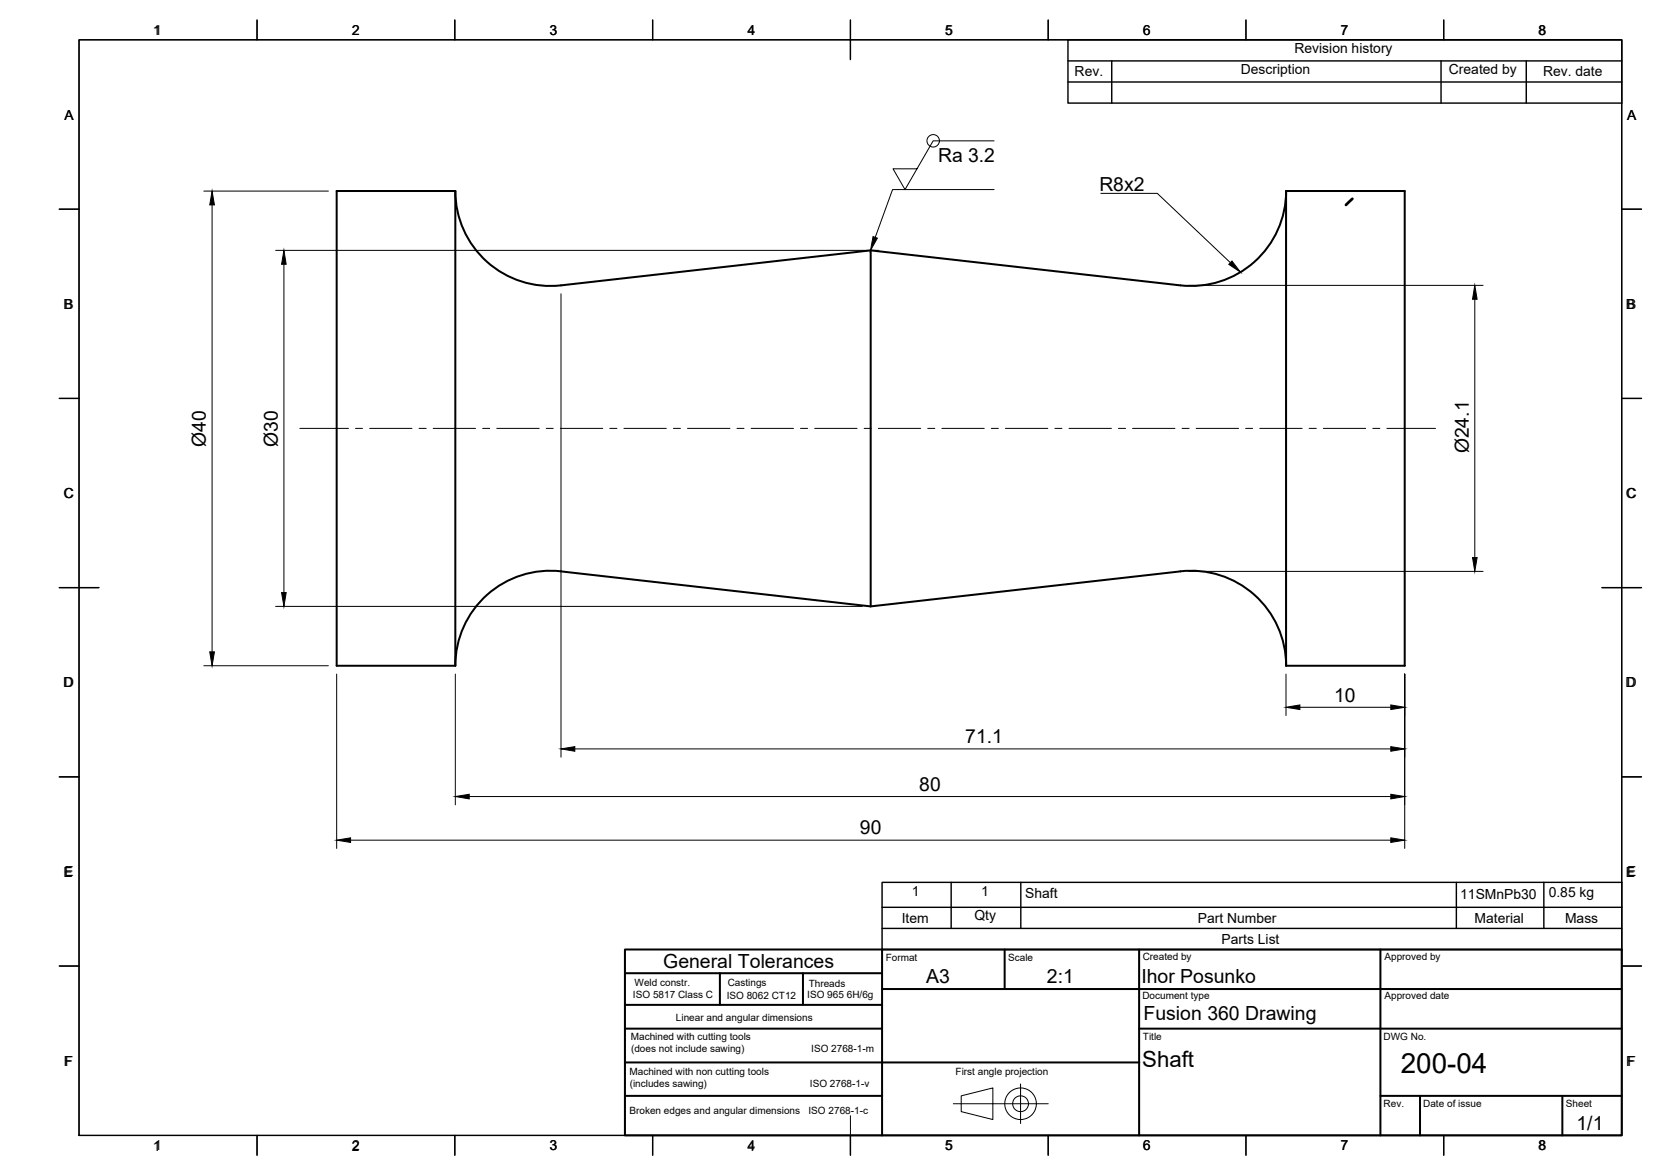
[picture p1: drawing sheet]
<svg xmlns="http://www.w3.org/2000/svg" width="420mm" height="297mm" viewBox="0 0 420 297" stroke-linecap="round" stroke-linejoin="round" font-family="sans-serif">
<!-- layer: Visible -->
<path d="M115.1 48.3h-30v120h30M115.1 48.3v120M115.1 48.3a24 24 0 0 0 26.7 23.8l78.3-8.8M325.1 48.3h30v120h-30zM325.1 48.3a24 24 0 0 1-26.7 23.8l-78.3-8.8M220.1 63.3v90M141.8 144.4a24 24 0 0 0-26.7 23.9M141.8 144.4l78.3 8.9 78.3-8.9M298.4 144.4a24 24 0 0 1 26.7 23.9" fill="none" stroke="#000" stroke-width=".51"/>
<!-- layer: PDF_Visible -->
<path d="M341.9 50.3l-1.6 1.5" fill="none" stroke="#000" stroke-width=".7"/>
<!-- layer: PDF_BORDER -->
<g fill="none" stroke="#000" stroke-width=".36">
<path d="M20 10.1h390v276.9h-390zM65 5.1v5M115 5.1v5M165 5.1v5M215 5.1v10M265 5.1v5M315 5.1v5M365 5.1v5M15 52.9h5M410 52.9h5M15 100.7h5M410 100.7h5"/>
<path d="M15 148.6h10M405 148.6h10M15 196.4h5M410 196.4h5M15 244.2h5M410 244.2h5M65 287v5M115 287v5M165 287v5M215 287v5M265 287v5M315 287v5"/>
<path d="M365 287v5"/>
</g>
<!-- layer: PDF_TITLEBLOCK -->
<g fill="none" stroke="#000" stroke-width=".51">
<path d="M158 246h65M158 254h65M182 246v8M203 246v8M223 240h187v47h-187zM223 240h-65v47h65M223 250h187M254 240v10M288 240v47M349 240v47M158 268.6h130M158 277h65"/>
<path d="M158 260h65M288 260h122M349 277h61M359 277v10M395 277v10"/>
</g>
<!-- layer: PDF_Custom Tables -->
<path d="M270 10.1h140v16h-140zM270 15.4h140M281.1 15.4v10.7M364.3 15.4v10.7M385.8 15.4v10.7M270 20.7h140" fill="none" stroke="#000" stroke-width=".36"/>
<!-- layer: PDF_Parts Lists -->
<path d="M223 223.1h187v16.9h-187zM223 234.7h187M223 229.4h187M240.5 223.1v11.6M258.1 223.1v11.6M368.2 223.1v11.6M390.3 223.1v11.6" fill="none" stroke="#000" stroke-width=".36"/>
<!-- layer: TITLEBLOCK -->
<g fill="none" stroke="#000" stroke-width=".25">
<path d="M241 279h24M243 277l8-2v8l-8-2zM258 274v10"/>
<circle cx="258" cy="279" r="4"/>
<circle cx="258" cy="279" r="2"/>
</g>
<!-- layer: BORDER -->
<g fill="none" stroke="#000" stroke-width=".25">
<path d="M20 10.1h390v276.9h-390zM65 5.1v5M115 5.1v5M165 5.1v5M215 5.1v10M265 5.1v5M315 5.1v5M365 5.1v5M15 52.9h5M410 52.9h5M15 100.7h5M410 100.7h5"/>
<path d="M15 148.6h10M405 148.6h10M15 196.4h5M410 196.4h5M15 244.2h5M410 244.2h5M65 287v5M115 287v5M165 287v5M215 282.1v9.9M265 287v5M315 287v5"/>
<path d="M365 287v5"/>
</g>
<!-- layer: Smart Centers -->
<g fill="none" stroke="#000" stroke-width=".25">
<path d="M75.8 108.3h12.3M89.9 108.3h1.8M93.5 108.3h10.7M105.9 108.3h1.8M109.5 108.3h10.7M122 108.3h1.8M125.6 108.3h10.7M138.1 108.3h1.8M141.7 108.3h10.7M154.2 108.3h1.8M157.7 108.3h10.7M170.2 108.3h1.8"/>
<path d="M173.8 108.3h10.7M186.3 108.3h1.8M189.9 108.3h10.7M202.4 108.3h1.8M206 108.3h10.7M218.5 108.3h1.7M222 108.3h10.7M234.5 108.3h1.8M238.1 108.3h10.7M250.6 108.3h1.8M254.2 108.3h10.7M266.7 108.3h1.8"/>
<path d="M270.3 108.3h10.7M282.7 108.3h1.8M286.3 108.3h10.7M298.8 108.3h1.8M302.4 108.3h10.7M314.9 108.3h1.8M318.5 108.3h10.7M331 108.3h1.8M334.5 108.3h10.7M347 108.3h1.8M350.6 108.3h12.3"/>
</g>
<!-- layer: FD_Dimensions -->
<g fill="none" stroke="#000" stroke-width=".25">
<path d="M51.5 48.3h31.5M53.6 51.8v113M69.7 63.3h148.3M71.8 66.8v83M141.8 74.3v117.1M300.5 72.1h74.4M372.8 75.7v65.3M69.7 153.3h148.3M300.5 144.4h74.4M51.5 168.3h31.5M85.1 170.4v44.1M115.1 170.4v33.1"/>
<path d="M325.1 170.4v10.5M328.6 178.8h23M355.1 170.4v44.1M145.3 189.3h206.3M88.6 212.4h263M118.6 201.4h233"/>
</g>
<g fill="#000" stroke="#000" stroke-width=".25">
<path d="M53.6 48.3l.6 3.5h-1.2zM71.8 63.3l.5 3.5h-1.1zM372.8 72.1l.6 3.6h-1.1zM71.2 149.8h1.1l-.5 3.5zM372.3 141h1.1l-.6 3.4zM53 164.8h1.2l-.6 3.5zM325.1 178.8l3.5-.6v1.2zM351.6 178.2l3.5 .6-3.5 .6zM141.8 189.3l3.5-.5v1.1zM351.6 188.8l3.5 .5-3.5 .6zM85.1 212.4l3.5-.6v1.2zM115.1 201.4l3.5-.6v1.2z"/>
<path d="M351.6 200.8l3.5 .6-3.5 .6zM351.6 211.8l3.5 .6-3.5 .6z"/>
</g>
<!-- layer: Leaders -->
<path d="M311.4 66l2.2 2.8-3-2z" fill="#000" stroke="#000" stroke-width=".25"/>
<path d="M278.3 48.9h14.3l18.4 17.5" fill="none" stroke="#000" stroke-width=".25"/>
<g fill="none" stroke="#000" stroke-width=".25">
<path d="M251.3 35.6h-15.4l-7.1 12.3-3-5.2h6M251.3 47.9h-25.7l-4.3 12.1M218 63.3h4.2"/>
<circle cx="235.9" cy="35.6" r="1.58"/>
</g>
<path d="M220.7 59.8l1.1 .4-1.7 3.1z" fill="#000" stroke="#000" stroke-width=".25"/>
<text font-size="7" x="354.1" y="271.2">200-04</text>
<text font-size="5.6" x="288.8" y="269.6">Shaft</text>
<g font-size="4.9">
<text x="237.2" y="40.9">Ra 3.2</text>
<text x="277.9" y="48.2">R8x2</text>
<text x="52.1" y="112.9" transform="rotate(-90 52.1 112.9)">Ø40</text>
<text x="70.2" y="112.9" transform="rotate(-90 70.2 112.9)">Ø30</text>
<text x="371.3" y="114.6" transform="rotate(-90 371.3 114.6)">Ø24.1</text>
<text x="337.2" y="177.3">10</text>
<text x="244" y="187.9">71.1</text>
<text x="232.4" y="199.9">80</text>
<text x="217.4" y="210.9">90</text>
<text x="167.7" y="244.7">General Tolerances</text>
<text x="234.2" y="248.5">A3</text>
<text x="264.6" y="248.5">2:1</text>
<text x="288.5" y="248.6">Ihor Posunko</text>
<text x="289.1" y="257.8">Fusion 360 Drawing</text>
<text x="398.5" y="285.8">1/1</text>
</g>
<g font-size="3.5">
<text x="38.6" y="8.9">11</text>
<text x="88.9" y="8.9">2</text>
<text x="138.9" y="8.8">3</text>
<text x="189" y="8.9">4</text>
<text x="238.9" y="8.8">5</text>
<text x="288.9" y="8.8">6</text>
<text x="338.9" y="8.9">7</text>
<text x="388.9" y="8.8">8</text>
<text x="327.3" y="13.3">Revision history</text>
<text x="271.7" y="19.3">Rev.</text>
<text x="313.7" y="18.7">Description</text>
<text x="366.3" y="18.7">Created by</text>
<text x="390.1" y="19.3">Rev. date</text>
<text x="16.3" y="30.3">A</text>
<text x="411.3" y="30.2">A</text>
<text x="16.1" y="78.1">B</text>
<text x="411.1" y="78.1">B</text>
<text x="16.1" y="125.9">C</text>
<text x="411.1" y="125.9">C</text>
<text x="16" y="173.8">D</text>
<text x="411" y="173.8">D</text>
<text x="16" y="221.6">E</text>
<text x="411" y="221.6">E</text>
<text x="230.5" y="226.6">1</text>
<text x="248" y="226.6">1</text>
<text x="259.2" y="227.1">Shaft</text>
<text x="369.1" y="227.2">11SMnPb30</text>
<text x="391.5" y="226.7">0.85 kg</text>
<text x="228" y="233.3">Item</text>
<text x="246.3" y="232.6">Qty</text>
<text x="302.8" y="233.3">Part Number</text>
<text x="372.8" y="233.3">Material</text>
<text x="395.6" y="233.3">Mass</text>
<text x="308.8" y="238.7">Parts List</text>
<text x="16.2" y="269.4">F</text>
<text x="411.1" y="269.4">F</text>
<text x="38.6" y="290.9">1</text>
<text x="88.9" y="290.9">2</text>
<text x="138.9" y="290.8">3</text>
<text x="189" y="290.9">4</text>
<text x="238.9" y="290.8">5</text>
<text x="288.9" y="290.8">6</text>
<text x="338.9" y="290.8">7</text>
<text x="388.9" y="290.8">8</text>
</g>
<g font-size="2.5">
<text x="223.9" y="242.8">Format</text>
<text x="254.9" y="242.9">Scale</text>
<text x="288.9" y="242.6">Created by</text>
<text x="350" y="242.6">Approved by</text>
<text x="160.4" y="249.4">Weld constr.</text>
<text x="184" y="249.2">Castings</text>
<text x="204.4" y="249.5">Threads</text>
<text x="160" y="252.4">ISO 5817 Class C</text>
<text x="183.7" y="252.5">ISO 8062 CT12</text>
<text x="204.1" y="252.3">ISO 965 6H/6g</text>
<text x="288.8" y="252.6">Document type</text>
<text x="350" y="252.6">Approved date</text>
<text x="159.5" y="262.9">Machined with cutting tools</text>
<text x="170.9" y="258.1">Linear and angular dimensions</text>
<text x="288.9" y="262.9">Title</text>
<text x="349.8" y="262.9">DWG No.</text>
<text x="159.5" y="265.9">(does not include sawing)</text>
<text x="205.1" y="265.9">ISO 2768-1-m</text>
<text x="159.1" y="271.8">Machined with non cutting tools</text>
<text x="159.2" y="274.9">(includes sawing)</text>
<text x="204.7" y="274.9">ISO 2768-1-v</text>
<text x="241.6" y="271.8">First angle projection</text>
<text x="159.1" y="281.5">Broken edges and angular dimensions</text>
<text x="204.4" y="281.5">ISO 2768-1-c</text>
<text x="349.8" y="279.9">Rev.</text>
<text x="359.8" y="279.9">Date of issue</text>
<text x="395.9" y="279.9">Sheet</text>
</g>
</svg>
